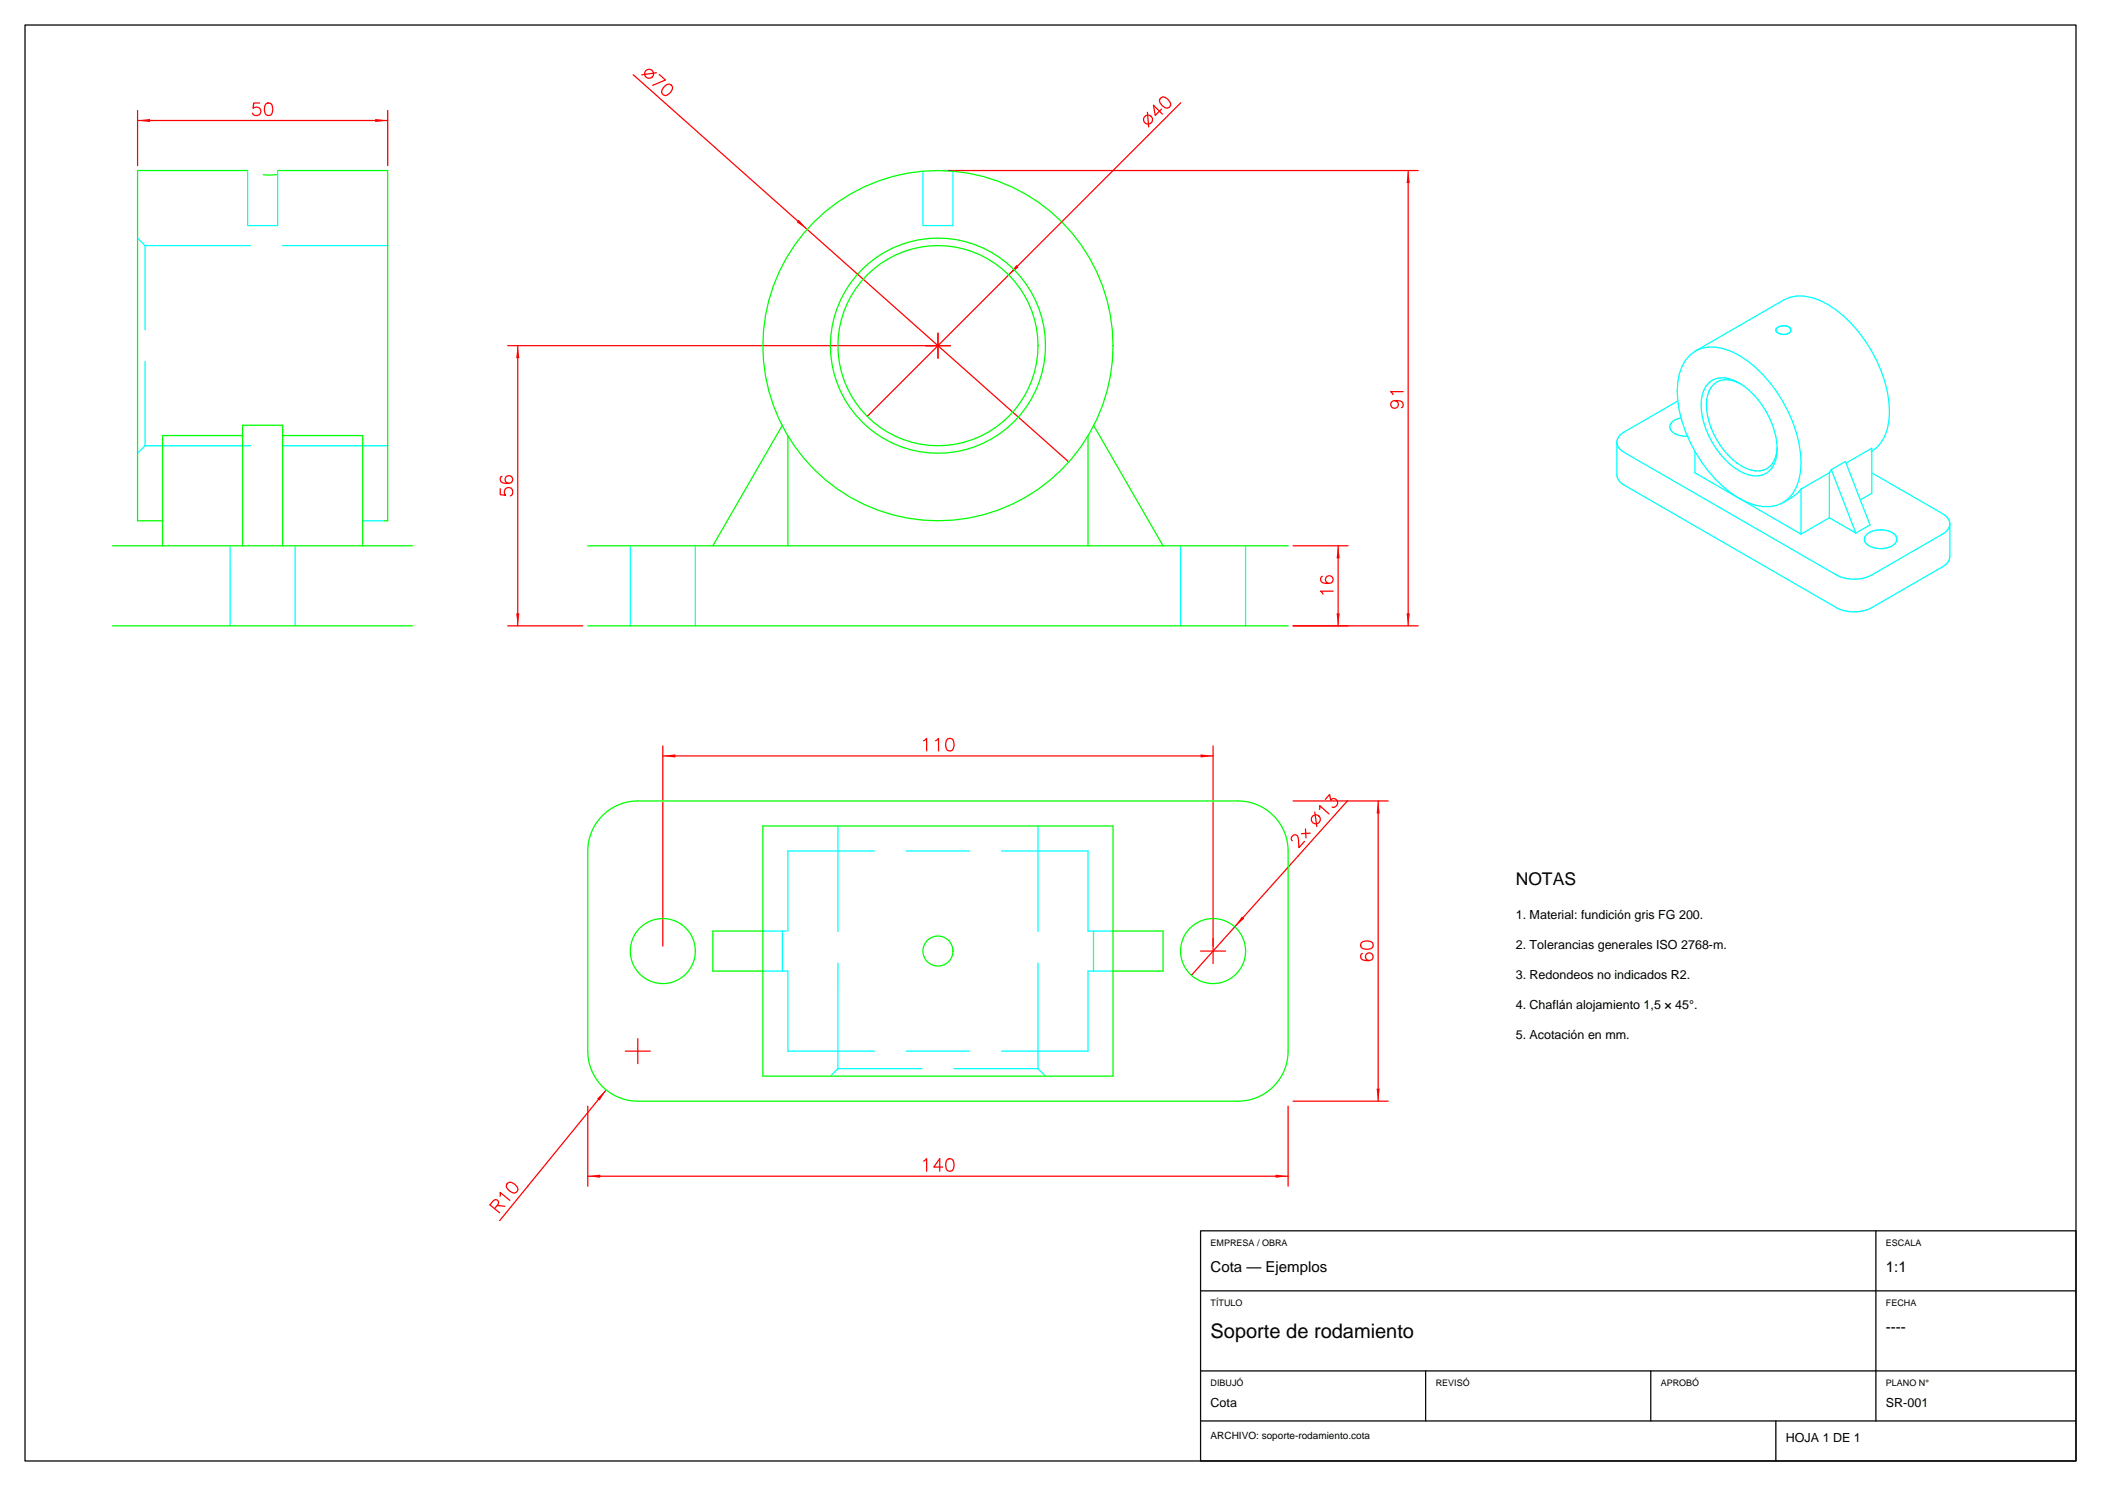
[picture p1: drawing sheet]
<svg xmlns="http://www.w3.org/2000/svg" width="420mm" height="297mm" viewBox="0 0 420 297" stroke-linecap="round" stroke-linejoin="round" font-family="sans-serif">
<path d="M5 5h410v287h-410zM240 246h175v46h-175zM240 258h175M375 246v38M240 274h175M285 274v10M330 274v10M240 284h175M355 284v8" fill="none" stroke="#000" stroke-width=".25"/>
<path d="M101.5 69.1h85M103.5 69.1v56M100 97.7v1.2l1.1 .1a.88 .88 0 0 1-.1-1.3 .88 .88 0 0 1 1.4 .1 .88 .88 0 0 1-.4 1.3M100.4 95.2a.74 .74 0 0 0-.3 1.1 1.93 1.93 0 0 0 2.3 0 .78 .78 0 0 0-.4-1.2 .78 .78 0 0 0-1 .6 .78 .78 0 0 0 .7 .9M101.5 125.1h15" fill="none" stroke="#f00" stroke-width=".25"/>
<g fill="#f00">
<path d="M103.2 122.6h.6l-.3 2.5z"/>
<path d="M103.5 69.1l.3 2.5h-.6z"/>
</g>
<path d="M258.5 109.1h11M264.4 115.2a.74 .74 0 0 0-.3 1.1 1.93 1.93 0 0 0 2.3 0 .78 .78 0 0 0-.4-1.2 .78 .78 0 0 0-1 .6 .78 .78 0 0 0 .7 .9M266.5 118.2h-2.5l.5 .6M267.5 109.1v16M258.5 125.1h11" fill="none" stroke="#f00" stroke-width=".25"/>
<g fill="#f00">
<path d="M267.2 122.6h.6l-.3 2.5z"/>
<path d="M267.5 109.1l.3 2.5h-.6z"/>
</g>
<path d="M188.5 34.1h95M281.5 34.1v91M280.5 78.3h-2.5l.5 .6M278.8 80.1a.78 .78 0 0 1 .7 1 .78 .78 0 0 1-1.2 .3 .78 .78 0 0 1 .1-1.2 2.25 2.25 0 0 1 2 .2 .74 .74 0 0 1-.3 1.1M258.5 125.1h25" fill="none" stroke="#f00" stroke-width=".25"/>
<g fill="#f00">
<path d="M281.2 122.6h.6l-.3 2.5z"/>
<path d="M281.5 34.1l.3 2.5h-.6z"/>
</g>
<g fill="none" stroke="#f00" stroke-width=".25">
<path d="M232.1 19.5a1.15 1.15 0 0 1 1.5 .5l.4 .5a.77 .77 0 0 1-.2 .9 .77 .77 0 0 1-.8 .1 2.07 2.07 0 0 1-1.2-1.5zM229.4 22.4l.2 3M232.2 21.8l-1.3 1.3-.3-2.1 1.8 1.8M236 20.5l-62.6 62.7M185 69.1h5M187.5 66.6v5"/>
<circle cx="229.5" cy="23.9" r=".9"/>
</g>
<path d="M203.2 53l.4 .4-2 1.5z" fill="#f00"/>
<g fill="none" stroke="#f00" stroke-width=".25">
<path d="M126.6 14.9l87.1 77.4M131.2 14.5l-2.9 .5M131.8 14.9l1.2 1.1-2.5 1.1M132.9 17.3l.4-.4a.77 .77 0 0 1 .9 .1 .77 .77 0 0 1 .2 .8 2.07 2.07 0 0 1-1.4 1.3 .81 .81 0 0 1-.7-1zM185 69.1h5M187.5 66.6v5"/>
<circle cx="129.8" cy="14.7" r=".9"/>
</g>
<path d="M159.7 43.9l1.6 1.9-2-1.4z" fill="#f00"/>
<path d="M117.5 221.1v16M117.5 235.1h140M184.6 232.1l.6-.5v2.5M188.5 233.3h-1.8l1.2-1.7v2.5M189.4 231.7a.81 .81 0 0 1 1.2 .4 2.07 2.07 0 0 1-.2 1.9 .81 .81 0 0 1-1.2-.4 2.07 2.07 0 0 1 .2-1.9zM257.5 221.1v16" fill="none" stroke="#f00" stroke-width=".25"/>
<g fill="#f00">
<path d="M117.5 235.1l2.5-.3v.6z"/>
<path d="M255 234.8l2.5 .3-2.5 .3z"/>
</g>
<path d="M132.5 149.1v40M132.5 151.1h110M184.6 148.1l.6-.5v2.5M187 148.1l.6-.5v2.5M189.4 147.7a.81 .81 0 0 1 1.2 .4 2.07 2.07 0 0 1-.2 1.9 .81 .81 0 0 1-1.2-.4 2.07 2.07 0 0 1 .2-1.9zM242.5 149.1v40" fill="none" stroke="#f00" stroke-width=".25"/>
<g fill="#f00">
<path d="M132.5 151.1l2.5-.3v.6z"/>
<path d="M240 150.8l2.5 .3-2.5 .3z"/>
</g>
<path d="M258.5 160.1h19M275.5 160.1v60M272.1 188.4a1.93 1.93 0 0 1 2.3 0 .81 .81 0 0 1-.4 1.2 2.07 2.07 0 0 1-1.9-.2l-.1-.4zM272.4 190.6a.74 .74 0 0 0-.3 1 1.93 1.93 0 0 0 2.3 0 .78 .78 0 0 0-.4-1.1 .78 .78 0 0 0-1 .5 .78 .78 0 0 0 .7 1M258.5 220.1h19" fill="none" stroke="#f00" stroke-width=".25"/>
<g fill="#f00">
<path d="M275.2 217.6h.6l-.3 2.5z"/>
<path d="M275.5 160.1l.3 2.5h-.6z"/>
</g>
<g fill="none" stroke="#f00" stroke-width=".25">
<path d="M264.9 159.8l.9-1 .2 1.2a.8 .8 0 0 1 1.3-.1 .8 .8 0 0 1-.3 1.3l-.3 .2-.4-.1M258.3 168l-.2-.4 .4-.7a.61 .61 0 0 1 1 .4l.2 2.1 1.1-1.2M261 165.7l.1 1.8M261.9 166.5l-1.8 .1M262.8 162.3l.4 2.9M263.8 161.8v-.8l1.9 1.7M269.4 160l-31.2 34.9M240 190.1h5M242.5 187.6v5"/>
<circle cx="263" cy="163.8" r=".9"/>
</g>
<path d="M248.3 183.2l.4 .4-1.9 1.6z" fill="#f00"/>
<path d="M121.2 217.8l-21.4 26.3M125 210.1h5M127.5 207.6v5M100 239.1v-.8l1.9 1.6M101.5 236.5a1.14 1.14 0 0 1 1.5 .3l.4 .5a.77 .77 0 0 1-.1 .9 .77 .77 0 0 1-.8 .2 2.07 2.07 0 0 1-1.3-1.4zM98.9 241.6l.8-1.2a.58 .58 0 0 0-.8-.6l-1 1 2 1.6M99.4 240.9l1.5 .2" fill="none" stroke="#f00" stroke-width=".25"/>
<path d="M119.4 219.6l1.8-1.8-1.4 2.2z" fill="#f00"/>
<path d="M27.5 22.1v11M27.5 24.1h50M51.9 20.6h-1.2l-.1 1.1a.88 .88 0 0 1 1.3-.1 .88 .88 0 0 1-.1 1.4 .88 .88 0 0 1-1.3-.4M53.2 20.7a.81 .81 0 0 1 1.2 .4 2.06 2.06 0 0 1-.2 1.9 .81 .81 0 0 1-1.2-.4 2.06 2.06 0 0 1 .2-1.9zM77.5 22.1v11" fill="none" stroke="#f00" stroke-width=".25"/>
<g fill="#f00">
<path d="M27.5 24.1l2.5-.3v.6z"/>
<path d="M75 23.8l2.5 .3-2.5 .3z"/>
</g>
<g fill="none" stroke="#0ff" stroke-width=".25">
<path d="M49.5 34.1v11M55.5 34.1v11M184.5 34.3v10.8M190.5 34.3v10.8M27.5 47.6l1.5 1.5M29 49.1h21.1M29 49.1v16.8M49.6 45.1h5.8M56.4 49.1h21.1M184.6 45.1h5.8M29 72.3v16.8M338.9 70.2a7.7 7.7 0 0 0-3.5 6.2 25.3 25.3 0 0 0 6.1 17.7 19.4 19.4 0 0 0 9.4 6.9 7.2 7.2 0 0 0 5.5-.5"/>
<path d="M338.9 70.2a7.7 7.7 0 0 1 7.1 0 25.3 25.3 0 0 1 12.4 14.2 19.4 19.4 0 0 1 1.2 11.5 7.2 7.2 0 0 1-3.2 4.6M338.9 70.2l17.7-10.2a7.7 7.7 0 0 1 7.1 0 25.3 25.3 0 0 1 12.4 14.2 19.4 19.4 0 0 1 1.2 11.5 7.2 7.2 0 0 1-3.2 4.6M341.2 79.9l-.1 1M341.2 79.9h.1M341.6 76.5a4.5 4.5 0 0 1 5.1-.5 16.2 16.2 0 0 1 8.5 14.8 4.3 4.3 0 0 1-6.5 3.8 16.2 16.2 0 0 1-8.6-14.8 5.3 5.3 0 0 1 1.5-3.3zM341.7 78.1l-.5 1.8M341.7 78.1h.1M342.1 77.4l-.4 .7M342.1 77.4h.1M343.9 76l-.7 .4-1.1 1M343.9 76h.1M345.5 75.9h.1"/>
<path d="M345.5 75.9l-1.6 .1M345.5 75.9l.9 .2M346.4 76.1h.1M346.4 76.1l1.5 .6M355 65.8l.1 .4M355 65.8h.1M355.1 66.2l.2 .3M355.1 66.2h.1M355.3 66.5h.1M356.5 65.1l-.9 .2-.6 .5M356.5 65.1l.7 .1M356.5 65.1h.1"/>
<path d="M357.2 65.2h.1M357.3 65.2l.2 .1M357.5 65.3h.1M357.5 65.3l.4 .4 .1 .4M358 66.1a1.87 1.87 0 0 1-2.7 .4M358 66.1h.1M29 89.1h21.1M29 89.1l-1.5 1.5M56.4 89.1h21.1M323.2 88.4a2.5 2.5 0 0 0 1.5 2l42.4 24.5a7.8 7.8 0 0 0 7.1 0l14.6-8.4a2.33 2.33 0 0 0 1-1.8M323.2 88.4v6.5a2.5 2.5 0 0 0 1.5 2.1l42.4 24.4a7.8 7.8 0 0 0 7.1 0l14.6-8.4a2.33 2.33 0 0 0 1-1.8v-6.5M333.9 84.8h.1"/>
<path d="M333.9 84.8a1.42 1.42 0 0 0 .9 1.9M334.8 86.7h.1M334.8 86.7a4.9 4.9 0 0 0 2.7 .5M335.3 80.2l-11.1 6.4a2.33 2.33 0 0 0-1 1.8M335.4 83.7l-.9 .5-.6 .6M335.4 83.7h.1M335.8 83.6l-.4 .1M335.9 83.6h-.1M335.9 83.6h.1M338.8 90.4v4.1l8.7 5M341.1 80.9h.1M341.1 80.9l.1 1.1"/>
<path d="M341.2 82h.1M341.2 82l.2 1.2M341.4 83.2h.1M341.4 83.2l.3 1.2M341.7 84.4h.1M341.7 84.4l.4 1.2M342.1 85.6h.1M342.1 85.6l1.8 3.4M343.9 89h.1M343.9 89l1.6 2M345.5 91h.1M345.5 91l.9 .8"/>
<path d="M346.4 91.8h.1M346.4 91.8l.9 .8M347.3 92.6h.1M347.3 92.6a7.6 7.6 0 0 0 3.6 1.5M347.8 99.7l12.2 7M350.9 94.1h.1M352.5 94l-1.6 .1M352.5 94h.1M353.8 93.2l-1.3 .8M353.8 93.2h.1M354.3 92.6l-.5 .6M354.3 92.6h.1"/>
<path d="M355.2 89.4a5.8 5.8 0 0 1-.9 3.2M360 97.8l-.8 .9-2.8 1.8M360 97.8v8.9M365.7 94.5l-5.7 3.3M365.7 94.5v9M366.1 93.9l2.8-1.7 4.9 12.7-2.8 1.6M366.1 93.9l-.4 .6M366.1 93.9l4.9 12.6M369.1 92.5l5.1-2.9v9l-2.2 1.3M374.3 94.6l14.5 8.4a2.33 2.33 0 0 1 1 1.7M46 109.1v16M59 109.1v16"/>
<path d="M72.5 104.1h4.3M126 109.1v16M139 109.1v16M236 109.1v16M249 109.1v16M365.7 103.5l-5.7 3.2M365.7 103.5l5.3 3M378.5 106.6a4.7 4.7 0 0 0-5.6 .5 1.47 1.47 0 0 0 1.1 2.2 4.6 4.6 0 0 0 4.9-.8l.3-.7-.2-.7M378.5 106.6h.1M378.5 106.6l.4 .5M378.9 107.1h.1M379 107.1h.1"/>
<path d="M82.4 125.1h.1M167.5 165.1v21.1M174.8 170.1h-17.3v16M181.1 170.1h12.7M200.2 170.1h17.3v16h4.8M207.5 165.1v21.1M152.7 194.1h4.8v16h17.3M152.7 186.1h4.5M156.4 186.1v8M167.5 192.5v21.1M207.5 192.5v21.1M218.6 186.1v8"/>
<path d="M222.3 194.1h-4.8v16h-17.3M167.5 213.6l-1.5 1.5M167.5 213.6h16.8M181.1 210.1h12.7M190.7 213.6h16.8M207.5 213.6l1.5 1.5"/>
</g>
<g fill="none" stroke="#0f0" stroke-width=".25">
<path d="M49.4 34.1h-21.9v70h5M55.3 34.9h-2.7M55.6 34.1h21.9v70h-.7M48.5 87.1h-16v22M56.5 87.1h16v22M156.4 85l-13.9 24.1M157.5 87.1v22M217.5 87.1v22M218.6 85l13.9 24.1M22.5 109.1h60M48.5 109.1v-24.1h8v24.1M117.5 109.1h140"/>
<path d="M22.5 125.1h59.9M117.5 125.1h140M120.2 163.2a10 10 0 0 1 7.3-3.1h120a10 10 0 0 1 10 10v40a10 10 0 0 1-10 10h-120a10 10 0 0 1-10-10v-40a10 10 0 0 1 2.7-6.9zM152.5 165.1h70v50h-70zM152.7 186.1h-10.2v8h10.2M222.3 186.1h10.2v8h-10.2"/>
<circle cx="187.5" cy="69.1" r="21.5"/>
<circle cx="187.5" cy="69.1" r="20"/>
<circle cx="187.5" cy="69.1" r="35"/>
<circle cx="132.5" cy="190.1" r="6.5"/>
<circle cx="187.5" cy="190.1" r="3"/>
<circle cx="242.5" cy="190.1" r="6.5"/>
</g>
<text font-size="4" x="242" y="267.4">Soporte de rodamiento</text>
<text font-size="3.5" x="303" y="176.8">NOTAS</text>
<g font-size="3">
<text x="242" y="254.3">Cota — Ejemplos</text>
<text x="377" y="254.3">1:1</text>
<text x="377" y="266.3">----</text>
</g>
<g font-size="2.5">
<text x="303" y="183.7">1. Material: fundición gris FG 200.</text>
<text x="303" y="189.8">2. Tolerancias generales ISO 2768-m.</text>
<text x="303" y="195.8">3. Redondeos no indicados R2.</text>
<text x="303" y="201.8">4. Chaflán alojamiento 1,5 × 45°.</text>
<text x="303" y="207.8">5. Acotación en mm.</text>
<text x="242" y="281.2">Cota</text>
<text x="377" y="281.2">SR-001</text>
<text x="357" y="288.3">HOJA 1 DE 1</text>
</g>
<text font-size="2" x="242" y="287.7">ARCHIVO: soporte-rodamiento.cota</text>
<g font-size="1.8">
<text x="242" y="249">EMPRESA / OBRA</text>
<text x="377" y="249">ESCALA</text>
<text x="242" y="261">TÍTULO</text>
<text x="377" y="261">FECHA</text>
<text x="242" y="277">DIBUJÓ</text>
<text x="287" y="277">REVISÓ</text>
<text x="332" y="277">APROBÓ</text>
<text x="377" y="277">PLANO N°</text>
</g>
</svg>
